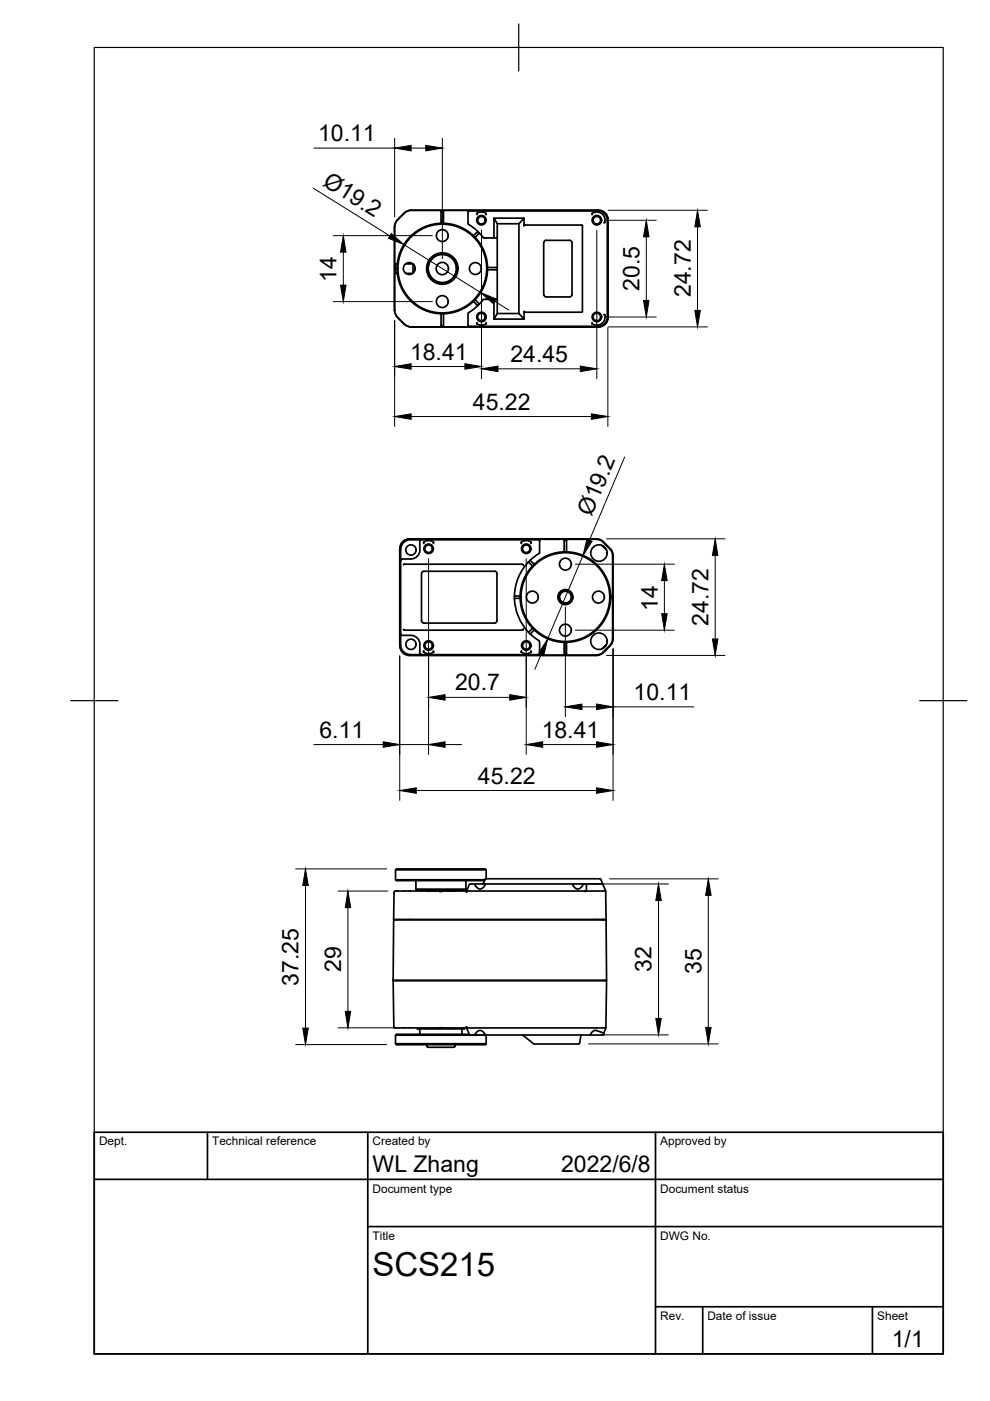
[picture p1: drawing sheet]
<svg xmlns="http://www.w3.org/2000/svg" width="210mm" height="297mm" viewBox="0 0 210 297" stroke-linecap="round" stroke-linejoin="round" font-family="sans-serif">
<!-- layer: S -->
<g fill="none" stroke="#000" stroke-width=".36">
<path d="M83.7 48.1v17.7M84.2 56h-.4v2h.4M84.3 46.7l-.5 .6-.1 .8M85.7 45.2l-1.5 1.5M85.7 45.2l.7-.5 .7-.1h39.8a2 2 0 0 1 2 2v20.7a2 2 0 0 1-2 2h-39.8l-.7-.1-.7-.5M86 56h1.5M86 58h1.5M87.6 56v1.9M93.5 47.4v-2.6h.5v2.6M99.2 44.7v.3M99.2 44.7h.3M99.2 45v2.4l.2 .2"/>
<path d="M99.3 45h.1M99.4 47.6a12.8 12.8 0 0 1 3.2 2.8h2.6l.2-.2M99.5 44.7l27.8 .1a1.94 1.94 0 0 1 1.5 1.9l-.1 21a1.94 1.94 0 0 1-1.9 1.5h-27.3M100.4 50l.8-.9 .4 .4-.9 .8M101.2 45.5l-.1-.2a1.61 1.61 0 0 1 2 0l-.1 .2M103.4 57.2h2v6.5M103.4 56.7h2M104.6 50.4l.1-4.1h6.4v1.6l.3-.2h11.9l.2 .2-.1 18.2-12 .1-.3-.2v1.7h-6.4l-.1-4.3M104.7 46.3l.7 1.1v2.9M105.4 50.3v6.9M110 47.4v19.1h-4.6M111.1 46.3l-1.1 1.1h-4.6"/>
<path d="M115.8 51h5l.4 .2 .1 11.2-.3 .5h-.2M115.8 51l-.4 .2-.1 .3v10.9l.2 .5h.3M125.5 45.3v.2M125.5 45.3a1.67 1.67 0 0 1 2.1-.1 1.67 1.67 0 0 1 .5 2h-.1M125.6 45.3h-.1M83.7 65.8l.1 .8 .5 .6M84.2 67.3l1.5 1.4M93.5 66.6v2.5h.5v-2.5M99.3 68.9h.1M99.4 66.3l-.2 .2v2.7h.3M100.7 63.6l.9 .8-.4 .4-.8-.9M101.1 68.6v.1"/>
<path d="M101.1 68.7a1.75 1.75 0 0 0 1.9 0M101.2 68.4l-.1 .2M102.4 63.5h2.8l.2 .1M102.5 63.5l-1.2 1.3-1.9 1.5M103 68.4l.1 .3M105.4 63.7v2.8l-.7 1.2M110 66.5l1.1 1.2M115.8 63h5M125.5 68.6h.1M125.5 68.4v.2M128 66.7h.1a1.66 1.66 0 0 1-.5 2 1.66 1.66 0 0 1-2.1-.1M85.7 119.6l-.2 .2"/>
<path d="M85.8 119.6h25l.2 .3M85.8 119.6h-.1M87 114.4h27.5l-.1 .3M87 114.4a2 2 0 0 0-2 2l-.1 20.4M89 114.7v1.9M89 116.6a1.93 1.93 0 0 1-1.9 1.9h-1.9l-.2 .2M89.3 114.4l-.3 .3M89.8 115l.1 .2M89.8 115a1.61 1.61 0 0 1 2.1 0v.2M110.6 115.2l-.1-.2a1.52 1.52 0 0 1 2.1 0v.2M112.1 119.2l.8 .8M112.1 119.1a10.8 10.8 0 0 0-3 7.2"/>
<path d="M112.4 118.8l-.3 .4M112.4 118.8l.9 .8M114.4 114.7v2.6l-2 1.5M114.4 114.7h.1M119.6 117v-2.5h.5v2.5M126.5 114.2h-39.7a2 2 0 0 0-2 2v20.8a2.04 2.04 0 0 0 2 2h39.7M126.5 114.2l.8 .2 .6 .4 1.7 1.8 .3 .7 .1 18.2-.4 1.1-1.7 1.8-.6 .4-.8 .2M127.6 115.6l1 1M129.3 116.4l.4 .6 .2 .8v17.6l-.4 1.2-1.6 1.7-.7 .4-.8 .2h-39.5a2.04 2.04 0 0 1-2-2v-20.6a2 2 0 0 1 2-2h39.6l1.1 .4 1.7 1.7M85 136.8a2 2 0 0 0 2 2M85 134.5l.2 .2a4.3 4.3 0 0 1 3.3 .6l.5 .8v.5M85.5 133.4l.2 .2"/>
<path d="M85.7 133.6h.1M87 138.8h27.2M89 136.6v1.9M89 138.5l.3 .3M89.5 121.3l.4-.2 15.2 .1 .3 .4-.1 10.3-.4 .2-15.3-.1-.2-.4zM89.8 138.3a1.75 1.75 0 0 0 2.1 0M89.9 138l-.1 .3M91.9 138v.3M109.1 126.4v.5M109.1 126.9h1.2M109.1 126.4h1.2M109.1 126.8a10.8 10.8 0 0 0 3 7.3"/>
<path d="M110.5 138.3a1.75 1.75 0 0 0 2.1 0M110.6 138l-.1 .3M111 133.3l-.2 .3h-25M112.1 134.1l.3 .3M112.4 134.4l2 1.6 .1 2.8M112.6 138v.2M112.6 138.2v.1M112.9 133.2l-.8 .9M113.3 133.6l-.9 .8M114.2 138.8h.3M114.4 138.5h.1M118.8 125.7l.5-.4 .7-.1 .6 .2 .4 .5 .2 .6-.1 .7-.4 .4-.7 .3-.9-.3-.5-.8 .2 .5 .5 .4 1 .1 .7-.7 .1-.7-.2-.5-.4-.4-.7-.1-.6 .2-.5 .5-.1 .8 .2 .6 .6 .5 .8 .1h-.1a1.47 1.47 0 0 1-1.5-.8 1.47 1.47 0 0 1 .2-1.6z"/>
<path d="M118.9 125.8l-.2 .5-.1 .5M119.6 136.2v2.5h.5v-2.5M128.6 136.6l-1 1M129.5 126.4h.2v.5h-.2M83.5 195h45l.1 12.8h-45.2zM83.9 186.5a3.3 3.3 0 0 0 2.1 .2h16.7M83.9 184.4h19.2M83.9 186.5h18.9M84.1 194.9v.1M88.2 188.5l.2 .2h10.2l.2-.2M88.2 188.5h10.6M88.2 186.7v1.8"/>
<path d="M90.5 188.7l.1 .2M90.5 188.7v.1zM90.7 188.7l.1 .2M90.8 188.7l-.1 .1M90.8 188.8l.1 .1M91.1 188.7v.2M91.2 188.7l-.1 .1M91.2 188.8l.1 .1M91.6 188.7v.2M91.7 188.7l-.1 .1M91.7 188.8l.1 .1M92.2 188.7v.2"/>
<path d="M92.4 188.7l-.2 .1M92.4 188.8l.1 .1M93 188.7l-.1 .2M93.1 188.7l-.1 .1M93.1 188.8l.1 .1M93.2 188.9h.5M93.7 188.7l-.1 .2M93.9 188.7l-.2 .1M93.9 188.8v.1M94.4 188.7v.2M94.6 188.7l-.2 .1M94.6 188.8v.1"/>
<path d="M95.1 188.7l-.1 .2M95.2 188.7l-.1 .1M95.2 188.8v.1M95.7 188.7l-.1 .2M95.8 188.7l-.1 .1M95.8 188.8v.1M96.1 188.7l-.1 .2M96.2 188.7l-.1 .1M96.2 188.8l-.1 .1M96.4 188.7l-.1 .2zM96.5 188.7l-.1 .2M98.8 186.7v1.8"/>
<path d="M98.9 188.9h-15l-.3 .3M100.7 187.6a1.07 1.07 0 0 0 1.1 .9 1.07 1.07 0 0 0 1-.9M100.8 187.4l-.1 .3M102.8 187.4v.3M103.1 184.4l-.2-.2h-18.8l-.2 .2v2.1M103.1 184.4v1.9M121.5 187.6a1.07 1.07 0 0 0 1 .9 1.07 1.07 0 0 0 1.1-.9M121.5 187.4l-.1 .3M123.5 187.4v.3M124.1 187.4l.3 .3M124.3 187.7v1.2M127.2 186.3l.2 .2 1 2.4"/>
<path d="M127.2 186.3h.1M127.2 186.3h-24.2l-.2 .1-.4 1M127.4 186.4h.1M127.7 187.4h-28l-.2 .2-.6 1.6M127.7 187.4l.2 .1M127.8 194.9v.1M128 194.9v.1M128.4 188.9h-29.2l-.3 .3M128.4 188.9l.1 6h-45v-5.7M83.8 217.9h1.9M83.9 219.5h19.2M83.9 219.5v1.8"/>
<path d="M84.1 207.8v.1M85.7 217.9h13.2M88.5 217.9v.3h10v-.3M89 218.2v1.1M93.2 217.9h.5M97.9 218.2v1.1M98.9 217.7v.2M98.9 217.7l.3 .2h29.3l.1-10h-45.2l.1 9.9 .3 .1M98.9 217.9l.6 1.4M99.5 219.3h-13.5a3.5 3.5 0 0 0-2.1 .2M100.9 219.4l-.1-.1a1.04 1.04 0 0 1 1-.8 1.04 1.04 0 0 1 1 .7l-.1 .2M103 219.4l.1 1.9"/>
<path d="M110.8 219.4l2.3 1.9M123.2 219.4l-.3 1.8M125.2 219.3v.1M127.8 207.8v.1M128 219.1v.1a1.58 1.58 0 0 1-1.4 .2h-26.9l-.2-.1M128 219.1l-1.4-.5a.91 .91 0 0 0-1.4 .6v.1M128.5 217.9l-.5 1.2M83.9 221.3l.2 .2h18.8l.2-.2M83.9 221.3h19.2M90.5 221.5l.1 .5h.1h5.5M96.5 221.5l-.1 .5h-.2M122.9 221.2l-.2 .1h-9.6"/>
<circle cx="86.8" cy="56.9" r="1.26"/>
<circle cx="93.8" cy="56.9" r="3.3"/>
<circle cx="93.8" cy="56.9" r="3"/>
<circle cx="93.8" cy="56.9" r="1.3"/>
<circle cx="93.8" cy="49.9" r="1.26"/>
<circle cx="93.8" cy="56.9" r="9.4"/>
<circle cx="93.8" cy="56.9" r="9.6"/>
<circle cx="100.8" cy="56.9" r="1.26"/>
<circle cx="102.1" cy="46.7" r="1.01"/>
<circle cx="102.1" cy="46.7" r=".79"/>
<circle cx="126.5" cy="46.7" r="1.01"/>
<circle cx="126.5" cy="46.7" r=".79"/>
<circle cx="93.8" cy="63.9" r="1.26"/>
<circle cx="102.1" cy="67.2" r="1.01"/>
<circle cx="102.1" cy="67.2" r=".79"/>
<circle cx="126.5" cy="67.2" r="1.01"/>
<circle cx="126.5" cy="67.2" r=".79"/>
<circle cx="87.1" cy="116.6" r="1.09"/>
<circle cx="90.9" cy="116.3" r="1.01"/>
<circle cx="90.9" cy="116.3" r=".79"/>
<circle cx="111.6" cy="116.3" r="1.01"/>
<circle cx="111.6" cy="116.3" r=".79"/>
<circle cx="119.9" cy="119.6" r="1.26"/>
<circle cx="127" cy="117.3" r="1.75"/>
<circle cx="87.1" cy="136.6" r="1.09"/>
<circle cx="90.9" cy="136.9" r="1.01"/>
<circle cx="90.9" cy="136.9" r=".79"/>
<circle cx="111.6" cy="136.9" r="1.01"/>
<circle cx="111.6" cy="136.9" r=".79"/>
<circle cx="112.9" cy="126.6" r="1.26"/>
<circle cx="119.9" cy="126.6" r="9.6"/>
<circle cx="119.9" cy="126.6" r="1.6"/>
<circle cx="119.9" cy="133.6" r="1.26"/>
<circle cx="119.9" cy="126.6" r="9.4"/>
<circle cx="126.9" cy="126.6" r="1.26"/>
<circle cx="127" cy="135.9" r="1.75"/>
</g>
<g fill="#000" stroke="#000" stroke-width=".21">
<circle cx="84.9" cy="118.8" r=".17"/>
<circle cx="89.3" cy="114.4" r=".17"/>
<circle cx="84.9" cy="134.5" r=".17"/>
<circle cx="89.3" cy="138.8" r=".17"/>
<circle cx="124.1" cy="188.9" r=".17"/>
</g>
<!-- layer: Border -->
<path d="M20 10.1h180v276.9h-180zM110 5.1v10M15 148.6h10M195 148.6h10" fill="none" stroke="#000" stroke-width=".25"/>
<!-- layer: TitleBlock -->
<path d="M20 240.1h180v46.9h-180zM20 250h180M44 240.1v9.9M78 240.1v46.9M139 240.1v46.9M78 260.1h122M139 277.1h61M149 277.1v9.9M185 277.1v9.9" fill="none" stroke="#000" stroke-width=".36"/>
<!-- layer: Dimensions -->
<g fill="none" stroke="#000" stroke-width=".21">
<path d="M66.4 39.9l16.3 10.1M66.6 31.4h17.1M83.7 29.3v16.7M87.2 31.4h3.1M93.8 29.3v25.5M70.7 50h21M72.8 53.5v7M85.6 51.9l16.3 10.1M102.1 48.8v31.5M126.5 48.8v31.5M128.6 46.7h10.5M129 44.6h21"/>
<path d="M137 50.2v13.5M147.9 48.1v17.7M70.7 64h21M83.7 67.9v22.5M87.2 77.7h11.4M104.9 63.9l3 1.8M105.6 78.2h17.4M128.6 67.2h10.5M128.9 69.4v21M129 69.3h21M87.2 88.3h38.2M132.4 96.9l-7.4 17.6"/>
<path d="M90.9 118.5v41.5M111.6 118.5v41.5M122 119.6h21M123.6 117.8l-7.5 17.7M128.6 114.2h25.1M151.6 117.8v17.7M84.8 139.1v30.6M114.8 138.7l-1.4 3.2M119.9 128.7v23.3M122 133.6h21M128.6 139h25.1M130 137.6v32.1"/>
<path d="M140.9 123.1v7M66.5 157.9h14.8M84.8 157.9h6.1M94.4 157.9h3.5M94.4 147.9h13.7M115.1 157.9h11.4M123.4 149.9h3.1M130 149.9h17.1M88.3 167.6h38.2M62.7 184.2h19.3M64.8 187.7v30.3M71.7 188.9h10.5"/>
<path d="M73.8 192.4v22M123.6 187.4h18.1M129.2 186.3h23.1M139.6 190.9v25M150.2 189.8v28M71.7 217.9h11.9M127.3 219.4h14.4M62.7 221.5h19.3M124.8 221.3h27.5"/>
</g>
<g fill="#000" stroke="#000" stroke-width=".21">
<path d="M83.7 31.4l3.5-.6v1.2zM90.3 30.8l3.5 .6-3.5 .6zM72.8 50l.6 3.5h-1.2zM83 49.5l2.6 2.4-3.2-1.4zM137 46.7l.6 3.5h-1.2zM147.9 44.6l.6 3.5h-1.2zM72.2 60.5h1.2l-.6 3.5zM83.7 77.7l3.5-.6v1.2zM98.6 77.1l3.5 .6-3.5 .6zM101.9 62l3.3 1.4-.6 1zM102.1 78.2l3.5-.6v1.2zM123 77.6l3.5 .6-3.5 .6z"/>
<path d="M136.4 63.7h1.2l-.6 3.5zM147.3 65.8h1.2l-.6 3.5zM83.7 88.3l3.5-.6v1.2zM125.4 87.7l3.5 .6-3.5 .6zM124.4 114.3l1.1 .5-1.9 3zM151.6 114.2l.6 3.6h-1.2zM116.1 135.5l-.8 3.4-1.1-.4zM140.9 119.6l.6 3.5h-1.2zM140.3 130.1h1.2l-.6 3.5zM151 135.5h1.2l-.6 3.5zM81.3 157.3l3.5 .6-3.5 .5zM90.9 147.9l3.5-.6v1.1z"/>
<path d="M90.9 157.9l3.5-.6v1.1zM108.1 147.3l3.5 .6-3.5 .5zM111.6 157.9l3.5-.6v1.1zM119.9 149.9l3.5-.6v1.1zM126.5 149.3l3.5 .6-3.5 .5zM126.5 157.3l3.5 .6-3.5 .5zM84.8 167.6l3.5-.6v1.2zM126.5 167l3.5 .6-3.5 .6zM64.8 184.2l.6 3.5h-1.2zM73.8 188.9l.6 3.5h-1.2zM139.6 187.4l.6 3.5h-1.2zM150.2 186.3l.6 3.5h-1.2z"/>
<path d="M64.2 218h1.2l-.6 3.5zM73.2 214.4h1.2l-.6 3.5zM139 215.9h1.2l-.6 3.5zM149.6 217.8h1.2l-.6 3.5z"/>
</g>
<text font-size="7" x="79" y="270.6">SCS215</text>
<g font-size="4.9">
<text x="67.4" y="29.9">10.11</text>
<text x="68.2" y="39.2" transform="rotate(32 68.2 39.2)">Ø19.2</text>
<text x="71.4" y="59.8" transform="rotate(-90 71.4 59.8)">14</text>
<text x="135.6" y="61.7" transform="rotate(-90 135.6 61.7)">20.5</text>
<text x="146.5" y="63" transform="rotate(-90 146.5 63)">24.72</text>
<text x="86.9" y="76.2">18.41</text>
<text x="108.2" y="76.7">24.45</text>
<text x="100.3" y="86.9">45.22</text>
<text x="125.4" y="109.6" transform="rotate(-67 125.4 109.6)">Ø19.2</text>
<text x="139.5" y="129.5" transform="rotate(-90 139.5 129.5)">14</text>
<text x="150.2" y="132.7" transform="rotate(-90 150.2 132.7)">24.72</text>
<text x="96.5" y="146.4">20.7</text>
<text x="134.3" y="148.4">10.11</text>
<text x="67.7" y="156.4">6.11</text>
<text x="114.9" y="156.4">18.41</text>
<text x="101.3" y="166.1">45.22</text>
<text x="63.3" y="209" transform="rotate(-90 63.3 209)">37.25</text>
<text x="72.3" y="206.1" transform="rotate(-90 72.3 206.1)">29</text>
<text x="138.2" y="206.1" transform="rotate(-90 138.2 206.1)">32</text>
<text x="148.7" y="206.6" transform="rotate(-90 148.7 206.6)">35</text>
<text x="79" y="248.5">WL Zhang</text>
<text x="119" y="248.5">2022/6/8</text>
<text x="189.1" y="285.7">1/1</text>
</g>
<g font-size="2.5">
<text x="21" y="242.9">Dept.</text>
<text x="45" y="242.9">Technical reference</text>
<text x="79" y="242.9">Created by</text>
<text x="140" y="242.9">Approved by</text>
<text x="79" y="252.8">Document type</text>
<text x="140" y="252.8">Document status</text>
<text x="79" y="262.9">Title</text>
<text x="140" y="262.9">DWG No.</text>
<text x="140" y="279.9">Rev.</text>
<text x="150" y="279.9">Date of issue</text>
<text x="186" y="279.9">Sheet</text>
</g>
</svg>
